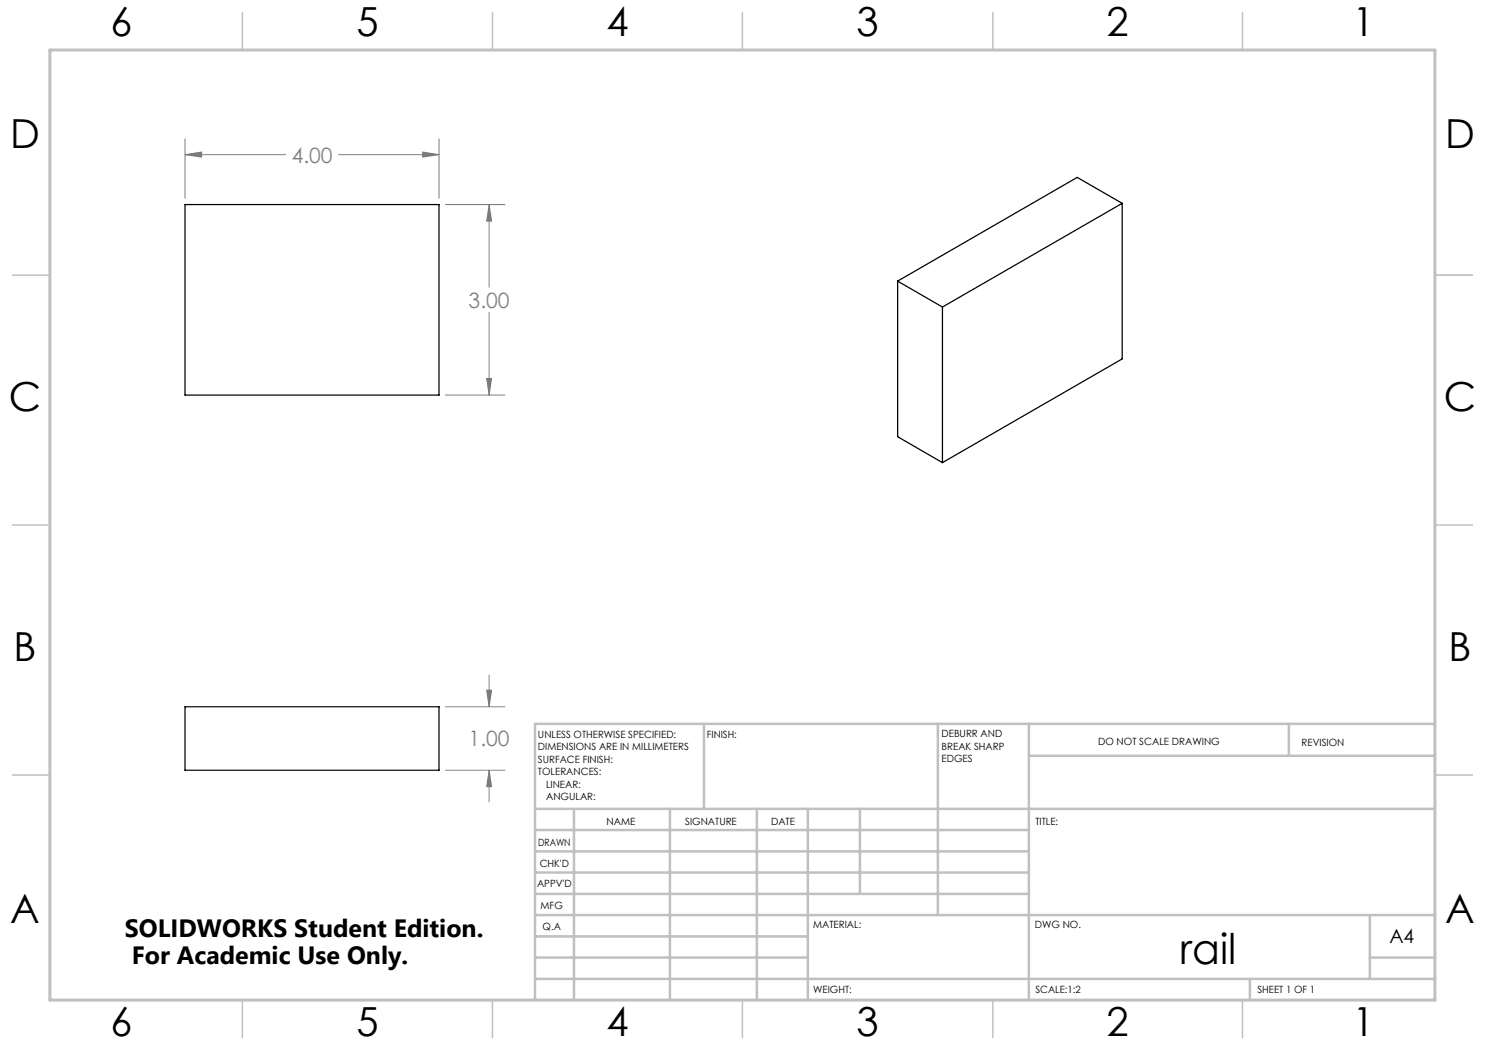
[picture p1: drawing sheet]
<svg xmlns="http://www.w3.org/2000/svg" width="297mm" height="210mm" viewBox="0 0 297 210" stroke-linecap="round" stroke-linejoin="round" font-family="sans-serif">
<g fill="none" stroke="#808080" stroke-width=".2">
<path d="M37 30.9l3.3-.5v1zM37 27.8v11.8M37 30.9h20.1M67.7 30.9h20.1M84.5 30.4l3.3 .5-3.3 .5zM87.8 27.8v11.8M89.1 40.9h11.9M97.8 40.9l.5 3.3h-1zM97.8 40.9v16.6M89.1 79h11.9M97.3 75.7h1l-.5 3.3zM97.8 62.5v16.5"/>
<path d="M97.3 138h1l-.5 3.3zM97.8 135v6.3M89.1 154h11.9M89.1 141.3h11.9M97.8 154l.5 3.3h-1zM97.8 154v6.4"/>
</g>
<path d="M287 55h7.5M287 144.8v55.2h-187.2" fill="none" stroke="#c0c0c0" stroke-width=".2"/>
<g fill="none" stroke="#c0c0c0" stroke-width=".5">
<path d="M140.8 144.8v17M187.6 144.8v38.2M205.8 144.8v55.2M205.8 151.2h81.2M257.8 144.8v6.4M287 144.8h-180v55.2M107 161.8h180M107 178.8h98.8M107 174.5h98.8M107 170.3h98.8M107 166h98.8M114.8 161.8v38.2"/>
<path d="M134 161.8v38.2M151.4 161.8v38.2M161.6 161.8v38.2M172 161.8v17M107 195.8h180M107 191.5h54.6M107 187.3h54.6M107 183h180M250 195.8v4.2M274 191.5h13M274 183v12.8"/>
</g>
<g fill="none" stroke="#c0c0c0" stroke-width=".3">
<path d="M48.5 2.5v7.5M98.5 2.5v7.5M148.5 2.5v7.5M198.6 2.5v7.5M248.5 2.5v7.5M2.5 55h7.5M287 55h7.5M2.5 105h7.5M287 105h7.5M2.5 155h7.5M287 155h7.5M48.5 200v7.5"/>
<path d="M98.5 200v7.5M148.5 200v7.5M198.6 200v7.5M248.5 200v7.5"/>
</g>
<path d="M10 10h277v190h-277z" fill="none" stroke="#c0c0c0" stroke-width=".6"/>
<path d="M37 30.9l3.3-.5v1zM84.5 30.4l3.3 .5-3.3 .5zM97.3 75.7h1l-.5 3.3zM97.8 40.9l.5 3.3h-1zM97.8 154l.5 3.3h-1zM97.3 138h1l-.5 3.3z" fill="#808080"/>
<path d="M37 40.9h50.8v38.1h-50.8zM179.5 56.2l9 5.2M179.5 56.2v31.1l9 5.2M224.4 40.7l-35.9 20.7M224.4 40.7l-9-5.2-35.9 20.7M224.4 40.7v31.1l-35.9 20.7M188.5 61.4v31.1M37 141.3h50.8v12.7h-50.8z" fill="none" stroke="#000" stroke-width=".25"/>
<text font-size="8.5" x="236" y="192.7">rail</text>
<g font-size="8">
<text x="22.1" y="7.1">6</text>
<text x="71.3" y="7.2">5</text>
<text x="121.3" y="7.2">4</text>
<text x="171.3" y="7.2">3</text>
<text x="221.3" y="7.2">2</text>
<text x="270.5" y="7.2">1</text>
<text x="2" y="29.6">D</text>
<text x="289" y="29.7">D</text>
<text x="1.8" y="82.1">C</text>
<text x="288.8" y="82.1">C</text>
<text x="2.7" y="132.1">B</text>
<text x="289.7" y="132.2">B</text>
<text x="2" y="184.6">A</text>
<text x="289" y="184.7">A</text>
<text x="22.1" y="207.1">6</text>
<text x="71.3" y="207.2">5</text>
<text x="121.3" y="207.2">4</text>
<text x="171.3" y="207.2">3</text>
<text x="221.3" y="207.2">2</text>
<text x="270.5" y="207.2">1</text>
</g>
<g font-size="5">
<text x="25" y="187.4">SOLIDWORKS Student Edition.</text>
<text x="26.4" y="192.9">For Academic Use Only.</text>
</g>
<g font-size="4.2" fill="#808080">
<text x="58.3" y="32.5">4.00</text>
<text x="93.7" y="61.5">3.00</text>
<text x="93.7" y="149.3">1.00</text>
</g>
<text font-size="3.9" x="277.9" y="188.5">A4</text>
<g font-size="2">
<text x="107.6" y="147.6">UNLESS OTHERWISE SPECIFIED:</text>
<text x="141.4" y="147.6">FINISH:</text>
<text x="188.3" y="147.5">DEBURR AND</text>
<text x="188.3" y="150">BREAK SHARP</text>
<text x="219.6" y="149">DO NOT SCALE DRAWING</text>
<text x="260.3" y="149.2">REVISION</text>
<text x="107.6" y="150.1">DIMENSIONS ARE IN MILLIMETERS</text>
<text x="107.6" y="152.6">SURFACE FINISH:</text>
<text x="107.6" y="155.1">TOLERANCES:</text>
<text x="188.3" y="152.5">EDGES</text>
<text x="109.2" y="157.6">LINEAR:</text>
<text x="109.2" y="160.1">ANGULAR:</text>
<text x="121.3" y="165">NAME</text>
<text x="137" y="164.9">SIGNATURE</text>
<text x="154.2" y="164.9">DATE</text>
<text x="207.1" y="164.9">TITLE:</text>
<text x="107.6" y="169.1">DRAWN</text>
<text x="107.9" y="173.3">CHK'D</text>
<text x="107.4" y="177.4">APPV'D</text>
<text x="108.1" y="181.8">MFG</text>
<text x="108.5" y="186">Q.A</text>
<text x="162.6" y="185.5">MATERIAL:</text>
<text x="207" y="185.5">DWG NO.</text>
<text x="162.6" y="198.5">WEIGHT:</text>
<text x="207.1" y="198.6">SCALE:1:2</text>
<text x="251.5" y="198.6">SHEET 1 OF 1</text>
</g>
</svg>
